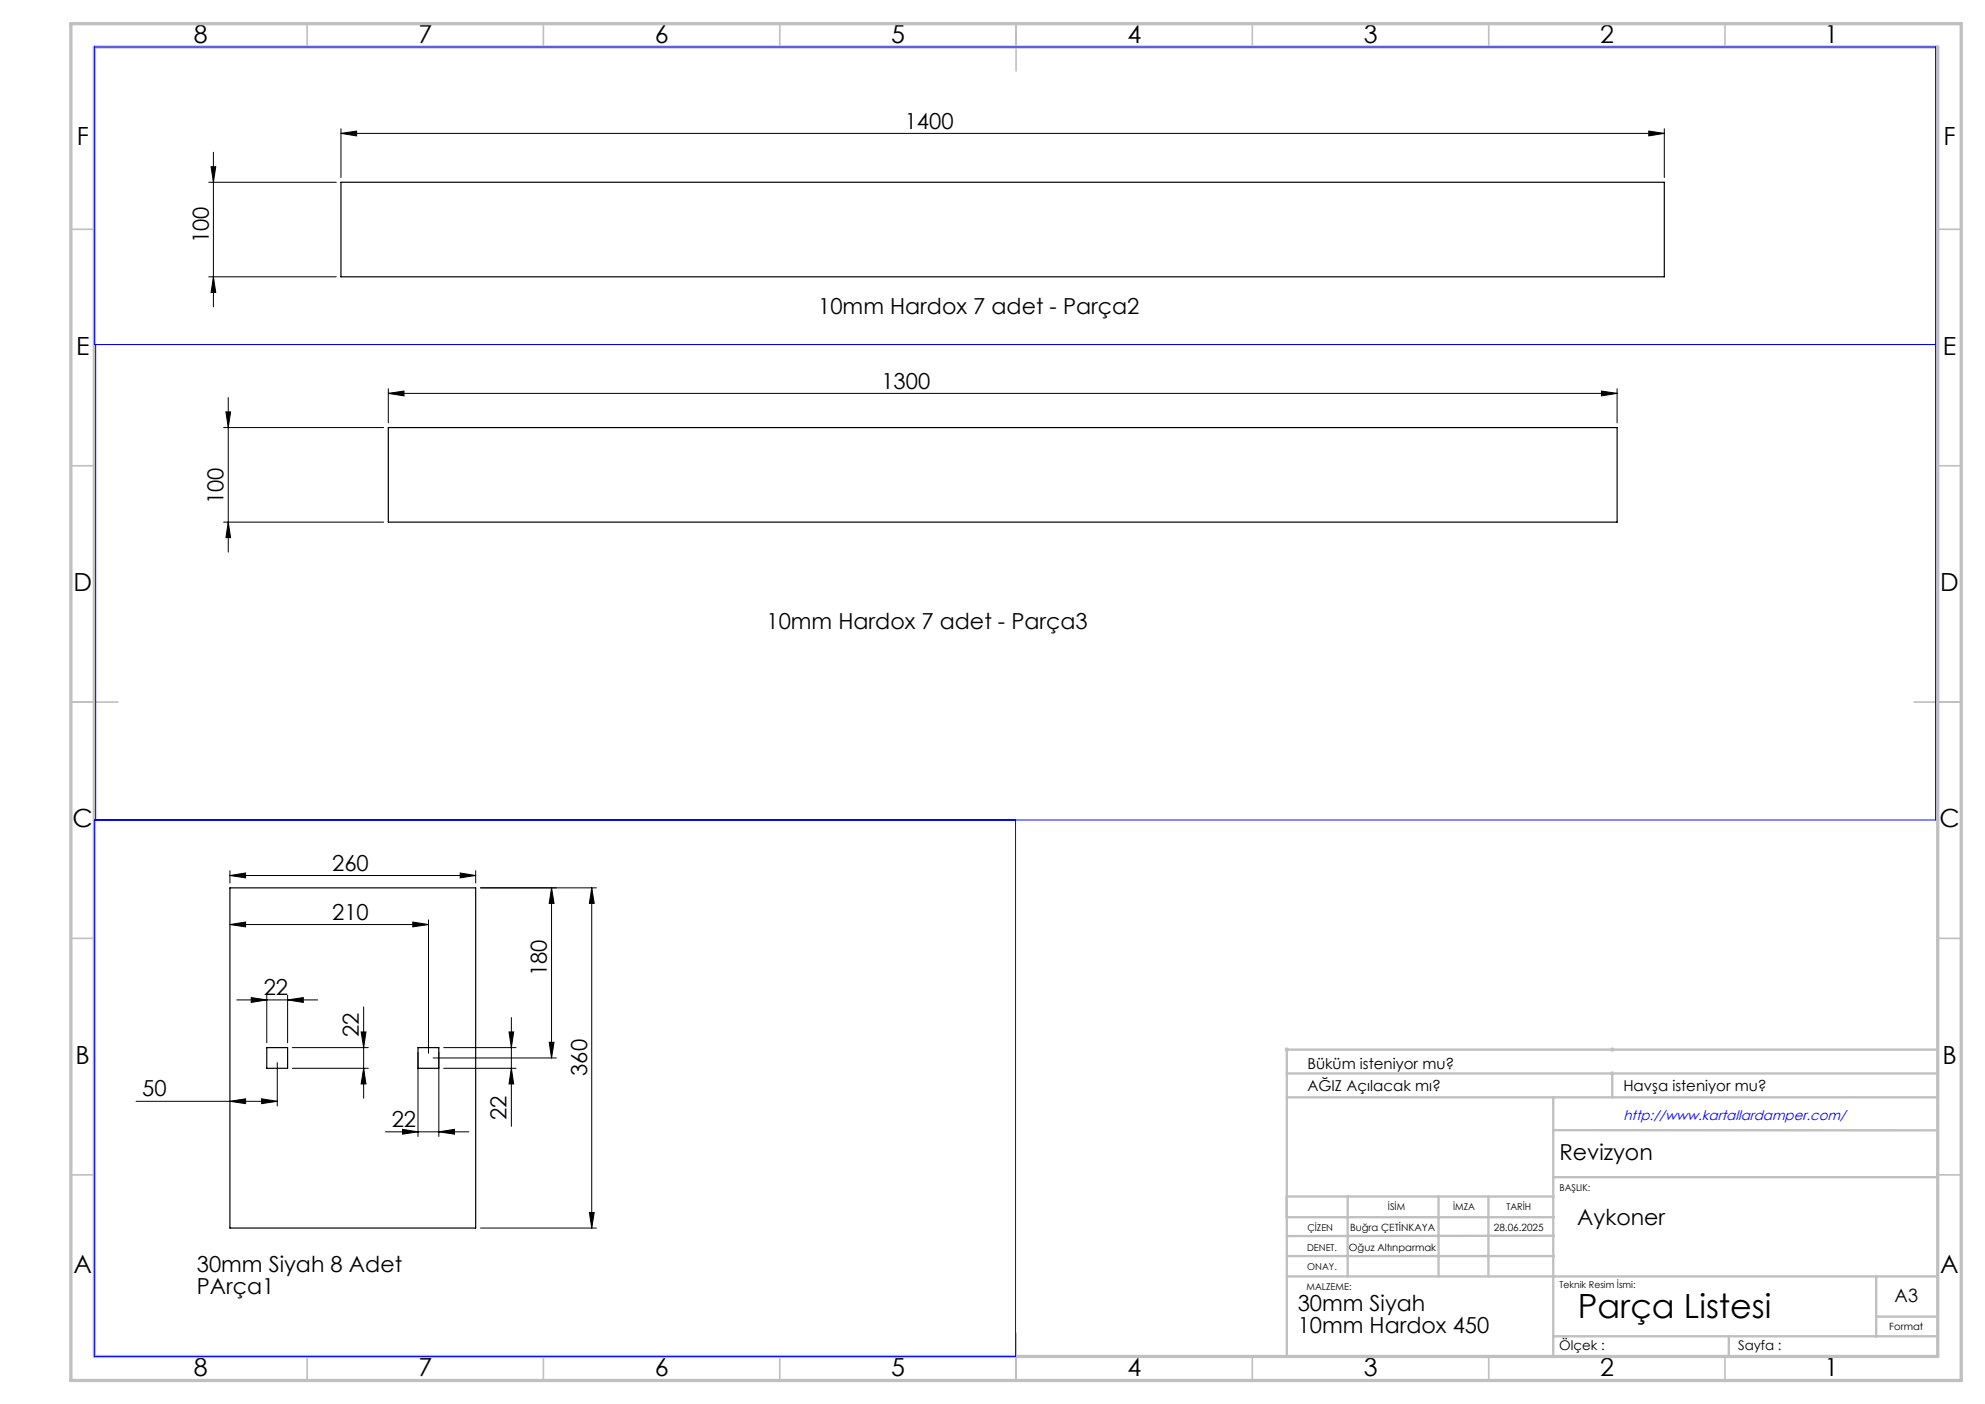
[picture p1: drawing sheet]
<svg xmlns="http://www.w3.org/2000/svg" width="420mm" height="297mm" viewBox="0 0 420 297" stroke-linecap="round" stroke-linejoin="round" font-family="sans-serif">
<path d="M271.8 222h1M271.9 221.7l.7 .7M272.3 221.5v1M272.6 221.7l-.7 .7M340.6 227.1h1M340.6 222h1M340.8 226.7l.7 .7M340.8 221.7l.7 .7M341.1 221.5v1M341.1 226.6v1M341.5 226.7l-.7 .7M341.5 221.7l-.7 .7" fill="none" stroke="#c0c0c0" stroke-width=".21"/>
<g fill="none" stroke="#000" stroke-width=".21">
<path d="M44.2 38.6h27M44.7 35.3h.9l-.4 3.3zM45.2 32.2v32.7M72.1 28.2l3.4-.5v1zM72.1 27.2v10.4M72.1 28.2h280M348.9 27.7l3.2 .5-3.2 .5zM352.1 27.2v10.4M44.2 58.6h27M45.2 58.6l.4 3.3h-.9zM47.3 90.4h33.9M47.8 87.1h1l-.5 3.3z"/>
<path d="M48.3 84.1v32.7M82.2 83.2l3.3-.5v1zM82.2 82.2v7.3M82.2 83.2h260M338.8 82.7l3.4 .5-3.4 .5zM342.2 82.2v7.3M47.3 110.5h33.9M48.3 110.5l.5 3.2h-1zM48.6 185.2l3.4-.5v1zM48.6 184.2v2.6M48.6 185.2h52M48.6 195.6l3.4-.6v1.1z"/>
<path d="M48.6 195.6h42.1M87.3 195l3.4 .6-3.4 .5zM90.7 194.6v28.2M97.4 184.7l3.2 .5-3.2 .5zM100.6 184.2v2.6M101.7 187.8h24.5M116.7 187.8v36M116.7 187.8l.5 3.3h-1zM125.2 187.8l.5 3.3h-1zM125.2 187.8v72M50.1 211.5h17.1M53.2 211l3.2 .5-3.2 .6z"/>
<path d="M56.4 210.5v10.1M60.9 211.5l3.3-.5v1.1zM60.9 210.5v10.1M76.4 218.3h1l-.5 3.3zM76.9 213v19.3M107.7 218.3h1l-.5 3.3zM108.2 215.3v23M28.8 233h29.9M48.6 233l3.4-.6v1.1zM55.4 232.4l3.3 .6-3.3 .5zM58.7 224.8v9.2M61.8 221.6h16.1"/>
<path d="M61.8 226h16.1M76.9 226l.5 3.3h-1zM81.6 239.4h17.6M85.2 238.9l3.2 .5-3.2 .5zM88.4 222.6v17.8M91.7 223.8h26M92.9 239.4l3.3-.5v1zM92.9 222.6v17.8M93.9 221.6h15.3M93.9 226h15.3M108.2 226l.5 3.3h-1zM116.2 220.5h1l-.5 3.3z"/>
<path d="M101.7 259.8h24.5M124.7 256.5h1l-.5 3.3z"/>
</g>
<g fill="none" stroke="#c0c0c0" stroke-width=".35">
<path d="M65 5v5M115 5v5M165 5v5M215 5v10M265 5v5M315 5v5M365 5v5M15 48.5h5M410 48.5h5M15 98.5h5M410 98.5h5M15 148.5h10"/>
<path d="M405 148.5h10M15 198.5h5M410 198.5h5M15 248.5h5M410 248.5h5M65 287v5M115 287v5M165 287v5M215 282v10M265 287v5M315 287v5M365 287v5"/>
</g>
<g fill="none" stroke="#c0c0c0" stroke-width=".5">
<path d="M272.3 232.1h137.7M272.3 227.1h137.7M328.6 239.1h81.4M328.6 232.1v54.9M341.1 227.1v5M410 222h-137.7v64.9M272.3 253.1h56.4M272.3 257.5h56.5M285.2 253.1v16.9M304.4 253.1v16.9M314.9 253.1v16.9M328.6 249h81.4"/>
<path d="M272.3 265.7h56.5M272.3 270h137.7M328.8 261.4l-56.5 .1M397 270v12.8M397 278.5h13M328.6 282.7h81.4M365.8 282.8v4.2"/>
</g>
<path d="M15 5h400v287h-400zM20 9.9h390v277h-390z" fill="none" stroke="#c0c0c0" stroke-width=".7"/>
<path d="M20.2 72.9v100.6M409.5 72.9h-389.5v-63h389.5v163.6h-389.5v113.4h194.9v-113.4" fill="none" stroke="#00f" stroke-width=".21"/>
<g fill="#000">
<path d="M48.6 185.2l3.4-.5v1zM97.4 184.7l3.2 .5-3.2 .5zM53.2 211l3.2 .5-3.2 .6zM60.9 211.5l3.3-.5v1.1zM85.2 238.9l3.2 .5-3.2 .5zM92.9 239.4l3.3-.5v1zM72.1 28.2l3.4-.5v1zM348.9 27.7l3.2 .5-3.2 .5zM82.2 83.2l3.3-.5v1zM338.8 82.7l3.4 .5-3.4 .5z"/>
<path d="M125.2 187.8l.5 3.3h-1zM124.7 256.5h1l-.5 3.3zM76.4 218.3h1l-.5 3.3zM76.9 226l.5 3.3h-1zM107.7 218.3h1l-.5 3.3zM108.2 226l.5 3.3h-1zM44.7 35.3h.9l-.4 3.3zM45.2 58.6l.4 3.3h-.9zM47.8 87.1h1l-.5 3.3zM48.3 110.5l.5 3.2h-1z"/>
<path d="M55.4 232.4l3.3 .6-3.3 .5zM48.6 233l3.4-.6v1.1zM87.3 195l3.4 .6-3.4 .5zM48.6 195.6l3.4-.6v1.1z"/>
<path d="M116.2 220.5h1l-.5 3.3zM116.7 187.8l.5 3.3h-1z"/>
</g>
<path d="M72.1 38.6h280v20h-280zM82.2 90.4h260v20.1h-260zM48.6 187.8h52v72h-52zM56.4 221.6h4.5v4.4h-4.5zM88.4 221.6h4.5v4.4h-4.5z" fill="none" stroke="#000" stroke-width=".25"/>
<text font-size="7.1" x="333.8" y="278.7">Parça Listesi</text>
<g font-size="5.3">
<text x="41" y="9">8</text>
<text x="88.5" y="9">7</text>
<text x="138.5" y="9">6</text>
<text x="188.5" y="9">5</text>
<text x="238.5" y="9">4</text>
<text x="288.5" y="9">3</text>
<text x="338.5" y="9">2</text>
<text x="386" y="9">1</text>
<text x="16.2" y="30.7">F</text>
<text x="411.2" y="30.7">F</text>
<text x="16.1" y="75">E</text>
<text x="411.1" y="75">E</text>
<text x="15.5" y="125">D</text>
<text x="410.5" y="125">D</text>
<text x="15.4" y="175">C</text>
<text x="410.4" y="175">C</text>
<text x="16" y="225">B</text>
<text x="411" y="225">B</text>
<text x="15.5" y="269.2">A</text>
<text x="410.5" y="269.2">A</text>
<text x="41" y="291">8</text>
<text x="88.5" y="291">7</text>
<text x="138.5" y="291">6</text>
<text x="188.5" y="291">5</text>
<text x="238.5" y="291">4</text>
<text x="288.5" y="291">3</text>
<text x="338.5" y="291">2</text>
<text x="386" y="291">1</text>
</g>
<g font-size="4.7">
<text x="191.4" y="27.2">1400</text>
<text x="44.2" y="51.4" transform="rotate(-90 44.2 51.4)">100</text>
<text x="173.1" y="66.4">10mm Hardox 7 adet - Parça2</text>
<text x="186.5" y="82.2">1300</text>
<text x="47.3" y="106.6" transform="rotate(-90 47.3 106.6)">100</text>
<text x="162.2" y="133">10mm Hardox 7 adet - Parça3</text>
<text x="70.3" y="184.2">260</text>
<text x="70.3" y="194.5">210</text>
<text x="115.7" y="206.5" transform="rotate(-90 115.7 206.5)">180</text>
<text x="55.8" y="210.5">22</text>
<text x="75.9" y="219.5" transform="rotate(-90 75.9 219.5)">22</text>
<text x="124.2" y="227.6" transform="rotate(-90 124.2 227.6)">360</text>
<text x="30.1" y="231.9">50</text>
<text x="82.9" y="238.4">22</text>
<text x="107.2" y="236.9" transform="rotate(-90 107.2 236.9)">22</text>
<text x="330" y="245.3">Revizyon</text>
<text x="333.7" y="259.2">Aykoner</text>
<text x="41.6" y="269.1">30mm Siyah 8 Adet</text>
<text x="41.6" y="273.7">PArça1</text>
<text x="274.6" y="277.4">30mm Siyah</text>
<text x="274.6" y="281.9">10mm Hardox 450</text>
</g>
<text font-size="3.9" x="400.9" y="275.5">A3</text>
<g font-size="3.2">
<text x="276.6" y="226">Büküm isteniyor mu?</text>
<text x="276.6" y="230.9">AĞIZ Açılacak mı?</text>
<text x="343.5" y="230.9">Havşa isteniyor mu?</text>
</g>
<text font-size="2.9" fill="#00f" x="343.5" y="236.9">http://www.kartallardamper.com/</text>
<g font-size="2.8">
<text x="329.9" y="285.5">Ölçek :</text>
<text x="367.8" y="285.5">Sayfa :</text>
</g>
<g font-size="2.1">
<text x="285.6" y="260.3">Buğra ÇETİNKAYA</text>
<text x="316.1" y="260.3">28.06.2025</text>
<text x="285.4" y="264.6">Oğuz Altınparmak</text>
<text x="399.8" y="281.3">Format</text>
</g>
<g font-size="2">
<text x="330" y="251.9">BAŞLIK:</text>
<text x="293.7" y="255.9">İSİM</text>
<text x="307.5" y="255.9">İMZA</text>
<text x="318.7" y="255.9">TARİH</text>
<text x="276.6" y="260.3">ÇİZEN</text>
<text x="276.6" y="264.6">DENET.</text>
<text x="276.6" y="268.7">ONAY.</text>
<text x="276.4" y="272.9">MALZEME:</text>
<text x="330" y="272.5">Teknik Resim İsmi:</text>
</g>
</svg>
